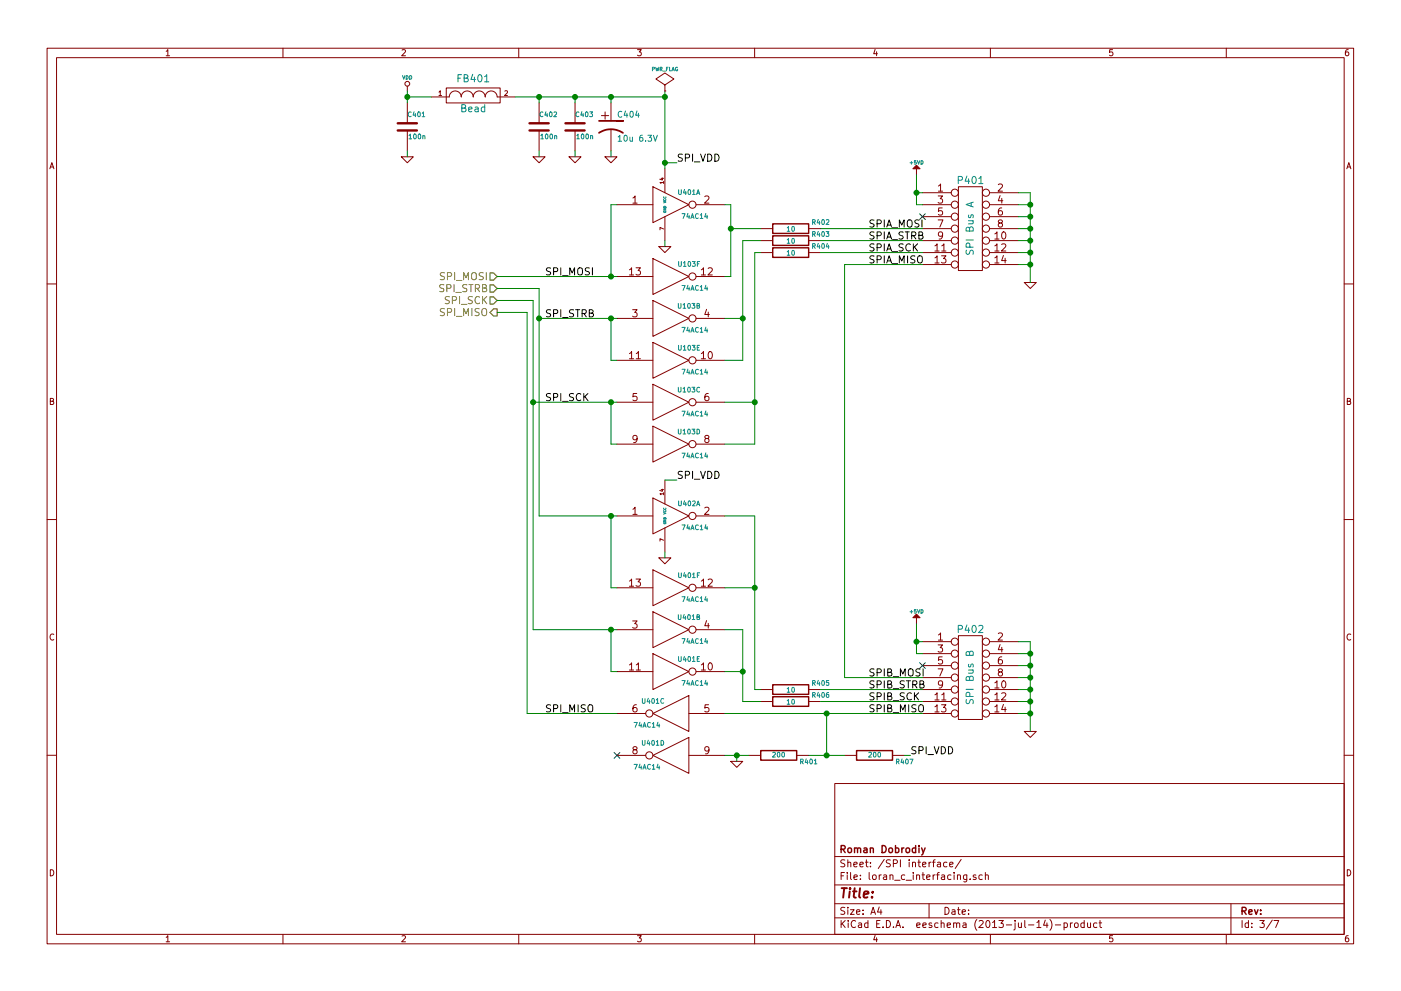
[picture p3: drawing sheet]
EESchema Schematic File Version 2
LIBS:74xx_seppower
LIBS:power
LIBS:device
LIBS:transistors
LIBS:conn
LIBS:linear
LIBS:regul
LIBS:cmos4000
LIBS:adc-dac
LIBS:memory
LIBS:xilinx
LIBS:special
LIBS:microcontrollers
LIBS:dsp
LIBS:microchip
LIBS:analog_switches
LIBS:motorola
LIBS:texas
LIBS:intel
LIBS:audio
LIBS:interface
LIBS:digital-audio
LIBS:philips
LIBS:display
LIBS:cypress
LIBS:siliconi
LIBS:opto
LIBS:atmel
LIBS:contrib
LIBS:valves
LIBS:stm32
LIBS:lan8720
LIBS:hole
LIBS:ts8121
LIBS:74xgxx
LIBS:ac-dc
LIBS:brooktre
LIBS:cmos_ieee
LIBS:dc-dc
LIBS:elec-unifil
LIBS:ftdi
LIBS:gennum
LIBS:graphic
LIBS:hc11
LIBS:logo
LIBS:microchip1
LIBS:microchip_pic10mcu
LIBS:microchip_pic12mcu
LIBS:microchip_pic16mcu
LIBS:msp430
LIBS:nxp_armmcu
LIBS:powerint
LIBS:pspice
LIBS:references
LIBS:relays
LIBS:rfcom
LIBS:sensors
LIBS:stm8
LIBS:supertex
LIBS:transf
LIBS:video
LIBS:loran_c_proc_board-cache
EELAYER 24 0
EELAYER END
$Descr A4 11693 8268
encoding utf-8
Sheet 3 7
Title ""
Date ""
Rev ""
Comp "Roman Dobrodiy"
Comment1 ""
Comment2 ""
Comment3 ""
Comment4 ""
$EndDescr
$Comp
L CONN_7X2 P401
U 1 1
P 8100 1900
F 0 "P401" H 8100 2300 60  0000 C CNN
F 1 "SPI Bus A" V 8100 1900 60  0000 C CNN
F 2 "" H 8100 1900 60  0000 C CNN
F 3 "" H 8100 1900 60  0000 C CNN
	1    8100 1900
	1    0    0    -1  
$EndComp
$Comp
L GND #PWR058
U 1 1
P 8600 2350
F 0 "#PWR058" H 8600 2350 30  0001 C CNN
F 1 "GND" H 8600 2280 30  0001 C CNN
F 2 "" H 8600 2350 60  0000 C CNN
F 3 "" H 8600 2350 60  0000 C CNN
	1    8600 2350
	1    0    0    -1  
$EndComp
$Comp
L +5VD #PWR059
U 1 1
P 7650 1450
F 0 "#PWR059" H 7650 1400 20  0001 C CNN
F 1 "+5VD" H 7650 1550 30  0000 C CNN
F 2 "" H 7650 1450 60  0000 C CNN
F 3 "" H 7650 1450 60  0000 C CNN
	1    7650 1450
	1    0    0    -1  
$EndComp
Text Label 7250 2100 0    60   ~ 0
SPIA_SCK
Text Label 7250 2200 0    60   ~ 0
SPIA_MISO
Text Label 7250 1900 0    60   ~ 0
SPIA_MOSI
Text Label 7250 2000 0    60   ~ 0
SPIA_STRB
$Comp
L CONN_7X2 P402
U 1 1
P 8100 5650
F 0 "P402" H 8100 6050 60  0000 C CNN
F 1 "SPI Bus B" V 8100 5650 60  0000 C CNN
F 2 "" H 8100 5650 60  0000 C CNN
F 3 "" H 8100 5650 60  0000 C CNN
	1    8100 5650
	1    0    0    -1  
$EndComp
$Comp
L GND #PWR060
U 1 1
P 8600 6100
F 0 "#PWR060" H 8600 6100 30  0001 C CNN
F 1 "GND" H 8600 6030 30  0001 C CNN
F 2 "" H 8600 6100 60  0000 C CNN
F 3 "" H 8600 6100 60  0000 C CNN
	1    8600 6100
	1    0    0    -1  
$EndComp
$Comp
L +5VD #PWR061
U 1 1
P 7650 5200
F 0 "#PWR061" H 7650 5150 20  0001 C CNN
F 1 "+5VD" H 7650 5300 30  0000 C CNN
F 2 "" H 7650 5200 60  0000 C CNN
F 3 "" H 7650 5200 60  0000 C CNN
	1    7650 5200
	1    0    0    -1  
$EndComp
Text Label 7250 5850 0    60   ~ 0
SPIB_SCK
Text Label 7250 5950 0    60   ~ 0
SPIB_MISO
Text Label 7250 5650 0    60   ~ 0
SPIB_MOSI
Text Label 7250 5750 0    60   ~ 0
SPIB_STRB
$Comp
L 74HC14 U401
U 1 1
P 5600 1700
F 0 "U401" H 5750 1800 40  0000 C CNN
F 1 "74AC14" H 5800 1600 40  0000 C CNN
F 2 "" H 5600 1700 60  0000 C CNN
F 3 "" H 5600 1700 60  0000 C CNN
	1    5600 1700
	1    0    0    -1  
$EndComp
$Comp
L GND #PWR062
U 1 1
P 5550 2050
F 0 "#PWR062" H 5550 2050 30  0001 C CNN
F 1 "GND" H 5550 1980 30  0001 C CNN
F 2 "" H 5550 2050 60  0000 C CNN
F 3 "" H 5550 2050 60  0000 C CNN
	1    5550 2050
	1    0    0    -1  
$EndComp
Text Label 5650 1350 0    60   ~ 0
SPI_VDD
$Comp
L 74HC14 U103
U 6 1
P 5600 2300
F 0 "U103" H 5750 2400 40  0000 C CNN
F 1 "74AC14" H 5800 2200 40  0000 C CNN
F 2 "" H 5600 2300 60  0000 C CNN
F 3 "" H 5600 2300 60  0000 C CNN
	6    5600 2300
	1    0    0    -1  
$EndComp
$Comp
L 74HC14 U103
U 2 1
P 5600 2650
F 0 "U103" H 5750 2750 40  0000 C CNN
F 1 "74AC14" H 5800 2550 40  0000 C CNN
F 2 "" H 5600 2650 60  0000 C CNN
F 3 "" H 5600 2650 60  0000 C CNN
	2    5600 2650
	1    0    0    -1  
$EndComp
$Comp
L 74HC14 U103
U 5 1
P 5600 3000
F 0 "U103" H 5750 3100 40  0000 C CNN
F 1 "74AC14" H 5800 2900 40  0000 C CNN
F 2 "" H 5600 3000 60  0000 C CNN
F 3 "" H 5600 3000 60  0000 C CNN
	5    5600 3000
	1    0    0    -1  
$EndComp
$Comp
L 74HC14 U103
U 3 1
P 5600 3350
F 0 "U103" H 5750 3450 40  0000 C CNN
F 1 "74AC14" H 5800 3250 40  0000 C CNN
F 2 "" H 5600 3350 60  0000 C CNN
F 3 "" H 5600 3350 60  0000 C CNN
	3    5600 3350
	1    0    0    -1  
$EndComp
$Comp
L 74HC14 U103
U 4 1
P 5600 3700
F 0 "U103" H 5750 3800 40  0000 C CNN
F 1 "74AC14" H 5800 3600 40  0000 C CNN
F 2 "" H 5600 3700 60  0000 C CNN
F 3 "" H 5600 3700 60  0000 C CNN
	4    5600 3700
	1    0    0    -1  
$EndComp
$Comp
L 74HC14 U402
U 1 1
P 5600 4300
F 0 "U402" H 5750 4400 40  0000 C CNN
F 1 "74AC14" H 5800 4200 40  0000 C CNN
F 2 "" H 5600 4300 60  0000 C CNN
F 3 "" H 5600 4300 60  0000 C CNN
	1    5600 4300
	1    0    0    -1  
$EndComp
$Comp
L GND #PWR063
U 1 1
P 5550 4650
F 0 "#PWR063" H 5550 4650 30  0001 C CNN
F 1 "GND" H 5550 4580 30  0001 C CNN
F 2 "" H 5550 4650 60  0000 C CNN
F 3 "" H 5550 4650 60  0000 C CNN
	1    5550 4650
	1    0    0    -1  
$EndComp
Text Label 5650 4000 0    60   ~ 0
SPI_VDD
$Comp
L 74HC14 U401
U 6 1
P 5600 4900
F 0 "U401" H 5750 5000 40  0000 C CNN
F 1 "74AC14" H 5800 4800 40  0000 C CNN
F 2 "" H 5600 4900 60  0000 C CNN
F 3 "" H 5600 4900 60  0000 C CNN
	6    5600 4900
	1    0    0    -1  
$EndComp
$Comp
L 74HC14 U401
U 2 1
P 5600 5250
F 0 "U401" H 5750 5350 40  0000 C CNN
F 1 "74AC14" H 5800 5150 40  0000 C CNN
F 2 "" H 5600 5250 60  0000 C CNN
F 3 "" H 5600 5250 60  0000 C CNN
	2    5600 5250
	1    0    0    -1  
$EndComp
$Comp
L 74HC14 U401
U 5 1
P 5600 5600
F 0 "U401" H 5750 5700 40  0000 C CNN
F 1 "74AC14" H 5800 5500 40  0000 C CNN
F 2 "" H 5600 5600 60  0000 C CNN
F 3 "" H 5600 5600 60  0000 C CNN
	5    5600 5600
	1    0    0    -1  
$EndComp
$Comp
L 74HC14 U401
U 3 1
P 5600 5950
F 0 "U401" H 5750 6050 40  0000 C CNN
F 1 "74AC14" H 5800 5850 40  0000 C CNN
F 2 "" H 5600 5950 60  0000 C CNN
F 3 "" H 5600 5950 60  0000 C CNN
	3    5600 5950
	-1   0    0    -1  
$EndComp
$Comp
L 74HC14 U401
U 4 1
P 5600 6300
F 0 "U401" H 5750 6400 40  0000 C CNN
F 1 "74AC14" H 5800 6200 40  0000 C CNN
F 2 "" H 5600 6300 60  0000 C CNN
F 3 "" H 5600 6300 60  0000 C CNN
	4    5600 6300
	-1   0    0    -1  
$EndComp
$Comp
L GND #PWR064
U 1 1
P 6150 6350
F 0 "#PWR064" H 6150 6350 30  0001 C CNN
F 1 "GND" H 6150 6280 30  0001 C CNN
F 2 "" H 6150 6350 60  0000 C CNN
F 3 "" H 6150 6350 60  0000 C CNN
	1    6150 6350
	1    0    0    -1  
$EndComp
NoConn ~ 5150 6300
$Comp
L R R405
U 1 1
P 6600 5750
F 0 "R405" V 6550 6000 40  0000 C CNN
F 1 "10" V 6607 5751 40  0000 C CNN
F 2 "" V 6530 5750 30  0000 C CNN
F 3 "" H 6600 5750 30  0000 C CNN
	1    6600 5750
	0    1    1    0   
$EndComp
$Comp
L R R406
U 1 1
P 6600 5850
F 0 "R406" V 6550 6100 40  0000 C CNN
F 1 "10" V 6607 5851 40  0000 C CNN
F 2 "" V 6530 5850 30  0000 C CNN
F 3 "" H 6600 5850 30  0000 C CNN
	1    6600 5850
	0    1    1    0   
$EndComp
$Comp
L R R407
U 1 1
P 7300 6300
F 0 "R407" V 7250 6550 40  0000 C CNN
F 1 "200" V 7307 6301 40  0000 C CNN
F 2 "" V 7230 6300 30  0000 C CNN
F 3 "" H 7300 6300 30  0000 C CNN
	1    7300 6300
	0    1    -1   0   
$EndComp
$Comp
L R R401
U 1 1
P 6500 6300
F 0 "R401" V 6450 6050 40  0000 C CNN
F 1 "200" V 6507 6301 40  0000 C CNN
F 2 "" V 6430 6300 30  0000 C CNN
F 3 "" H 6500 6300 30  0000 C CNN
	1    6500 6300
	0    -1   -1   0   
$EndComp
Text Label 7600 6300 0    60   ~ 0
SPI_VDD
$Comp
L R R404
U 1 1
P 6600 2100
F 0 "R404" V 6550 2350 40  0000 C CNN
F 1 "10" V 6607 2101 40  0000 C CNN
F 2 "" V 6530 2100 30  0000 C CNN
F 3 "" H 6600 2100 30  0000 C CNN
	1    6600 2100
	0    1    1    0   
$EndComp
$Comp
L R R403
U 1 1
P 6600 2000
F 0 "R403" V 6550 2250 40  0000 C CNN
F 1 "10" V 6607 2001 40  0000 C CNN
F 2 "" V 6530 2000 30  0000 C CNN
F 3 "" H 6600 2000 30  0000 C CNN
	1    6600 2000
	0    1    1    0   
$EndComp
$Comp
L R R402
U 1 1
P 6600 1900
F 0 "R402" V 6550 2150 40  0000 C CNN
F 1 "10" V 6607 1901 40  0000 C CNN
F 2 "" V 6530 1900 30  0000 C CNN
F 3 "" H 6600 1900 30  0000 C CNN
	1    6600 1900
	0    1    1    0   
$EndComp
$Comp
L VDD #PWR065
U 1 1
P 3400 750
F 0 "#PWR065" H 3400 850 30  0001 C CNN
F 1 "VDD" H 3400 860 30  0000 C CNN
F 2 "" H 3400 750 60  0000 C CNN
F 3 "" H 3400 750 60  0000 C CNN
	1    3400 750 
	1    0    0    -1  
$EndComp
$Comp
L C C401
U 1 1
P 3400 1050
F 0 "C401" H 3400 1150 40  0000 L CNN
F 1 "100n" H 3406 965 40  0000 L CNN
F 2 "" H 3438 900 30  0000 C CNN
F 3 "" H 3400 1050 60  0000 C CNN
	1    3400 1050
	1    0    0    -1  
$EndComp
$Comp
L GND #PWR066
U 1 1
P 3400 1300
F 0 "#PWR066" H 3400 1300 30  0001 C CNN
F 1 "GND" H 3400 1230 30  0001 C CNN
F 2 "" H 3400 1300 60  0000 C CNN
F 3 "" H 3400 1300 60  0000 C CNN
	1    3400 1300
	1    0    0    -1  
$EndComp
$Comp
L FILTER FB401
U 1 1
P 3950 800
F 0 "FB401" H 3950 950 60  0000 C CNN
F 1 "Bead" H 3950 700 60  0000 C CNN
F 2 "" H 3950 800 60  0000 C CNN
F 3 "" H 3950 800 60  0000 C CNN
	1    3950 800 
	1    0    0    -1  
$EndComp
$Comp
L C C402
U 1 1
P 4500 1050
F 0 "C402" H 4500 1150 40  0000 L CNN
F 1 "100n" H 4506 965 40  0000 L CNN
F 2 "" H 4538 900 30  0000 C CNN
F 3 "" H 4500 1050 60  0000 C CNN
	1    4500 1050
	1    0    0    -1  
$EndComp
$Comp
L GND #PWR067
U 1 1
P 4500 1300
F 0 "#PWR067" H 4500 1300 30  0001 C CNN
F 1 "GND" H 4500 1230 30  0001 C CNN
F 2 "" H 4500 1300 60  0000 C CNN
F 3 "" H 4500 1300 60  0000 C CNN
	1    4500 1300
	1    0    0    -1  
$EndComp
$Comp
L CP1 C404
U 1 1
P 5100 1050
F 0 "C404" H 5150 1150 50  0000 L CNN
F 1 "10u 6.3V" H 5150 950 50  0000 L CNN
F 2 "" H 5100 1050 60  0000 C CNN
F 3 "" H 5100 1050 60  0000 C CNN
	1    5100 1050
	1    0    0    -1  
$EndComp
$Comp
L GND #PWR068
U 1 1
P 5100 1300
F 0 "#PWR068" H 5100 1300 30  0001 C CNN
F 1 "GND" H 5100 1230 30  0001 C CNN
F 2 "" H 5100 1300 60  0000 C CNN
F 3 "" H 5100 1300 60  0000 C CNN
	1    5100 1300
	1    0    0    -1  
$EndComp
$Comp
L C C403
U 1 1
P 4800 1050
F 0 "C403" H 4800 1150 40  0000 L CNN
F 1 "100n" H 4806 965 40  0000 L CNN
F 2 "" H 4838 900 30  0000 C CNN
F 3 "" H 4800 1050 60  0000 C CNN
	1    4800 1050
	1    0    0    -1  
$EndComp
$Comp
L GND #PWR069
U 1 1
P 4800 1300
F 0 "#PWR069" H 4800 1300 30  0001 C CNN
F 1 "GND" H 4800 1230 30  0001 C CNN
F 2 "" H 4800 1300 60  0000 C CNN
F 3 "" H 4800 1300 60  0000 C CNN
	1    4800 1300
	1    0    0    -1  
$EndComp
Text HLabel 4150 2300 0    60   Input ~ 0
SPI_MOSI
Text Label 4550 2300 0    60   ~ 0
SPI_MOSI
Text Label 4550 2650 0    60   ~ 0
SPI_STRB
Text Label 4550 3350 0    60   ~ 0
SPI_SCK
Text Label 4550 5950 0    60   ~ 0
SPI_MISO
NoConn ~ 7700 1800
NoConn ~ 7700 5550
Wire Wire Line
	8500 1600 8600 1600
Wire Wire Line
	8600 1600 8600 2350
Wire Wire Line
	8500 2200 8600 2200
Connection ~ 8600 2200
Wire Wire Line
	8500 2100 8600 2100
Connection ~ 8600 2100
Wire Wire Line
	8500 2000 8600 2000
Connection ~ 8600 2000
Wire Wire Line
	8500 1900 8600 1900
Connection ~ 8600 1900
Wire Wire Line
	8500 1800 8600 1800
Connection ~ 8600 1800
Wire Wire Line
	8500 1700 8600 1700
Connection ~ 8600 1700
Wire Wire Line
	6100 1900 6350 1900
Wire Wire Line
	6850 1900 7700 1900
Wire Wire Line
	6200 2000 6350 2000
Wire Wire Line
	6850 2000 7700 2000
Wire Wire Line
	6300 2100 6350 2100
Wire Wire Line
	6850 2100 7700 2100
Wire Wire Line
	7050 2200 7700 2200
Wire Wire Line
	7700 1600 7650 1600
Wire Wire Line
	7650 1450 7650 1700
Wire Wire Line
	7650 1700 7700 1700
Connection ~ 7650 1600
Wire Wire Line
	8500 5350 8600 5350
Wire Wire Line
	8600 5350 8600 6100
Wire Wire Line
	8500 5950 8600 5950
Connection ~ 8600 5950
Wire Wire Line
	8500 5850 8600 5850
Connection ~ 8600 5850
Wire Wire Line
	8500 5750 8600 5750
Connection ~ 8600 5750
Wire Wire Line
	8500 5650 8600 5650
Connection ~ 8600 5650
Wire Wire Line
	8500 5550 8600 5550
Connection ~ 8600 5550
Wire Wire Line
	8500 5450 8600 5450
Connection ~ 8600 5450
Wire Wire Line
	7050 5650 7700 5650
Wire Wire Line
	6200 5850 6350 5850
Wire Wire Line
	6850 5850 7700 5850
Wire Wire Line
	7700 5350 7650 5350
Wire Wire Line
	7650 5200 7650 5450
Wire Wire Line
	7650 5450 7700 5450
Connection ~ 7650 5350
Wire Wire Line
	6300 5750 6350 5750
Wire Wire Line
	6850 5750 7700 5750
Wire Wire Line
	7050 5650 7050 2200
Wire Wire Line
	5550 2000 5550 2050
Wire Wire Line
	5550 750  5550 1400
Wire Wire Line
	5550 1350 5650 1350
Connection ~ 5550 1350
Wire Wire Line
	5550 4600 5550 4650
Wire Wire Line
	6050 6300 6250 6300
Wire Wire Line
	6150 6300 6150 6350
Wire Wire Line
	5550 4000 5650 4000
Wire Wire Line
	6050 4300 6300 4300
Wire Wire Line
	6300 4300 6300 5750
Wire Wire Line
	6300 4900 6050 4900
Wire Wire Line
	6050 5250 6200 5250
Wire Wire Line
	6200 5250 6200 5850
Wire Wire Line
	4500 4300 5150 4300
Wire Wire Line
	5100 4300 5100 4900
Wire Wire Line
	5100 4900 5150 4900
Wire Wire Line
	4450 5250 5150 5250
Wire Wire Line
	5100 5250 5100 5600
Wire Wire Line
	6050 1700 6100 1700
Wire Wire Line
	6100 1700 6100 2300
Wire Wire Line
	6100 2300 6050 2300
Wire Wire Line
	5150 1700 5100 1700
Wire Wire Line
	5100 1700 5100 2300
Wire Wire Line
	4150 2300 5150 2300
Wire Wire Line
	6050 2650 6200 2650
Wire Wire Line
	6200 2000 6200 3000
Wire Wire Line
	6200 3000 6050 3000
Wire Wire Line
	6050 3350 6300 3350
Wire Wire Line
	6300 2100 6300 3700
Wire Wire Line
	6300 3700 6050 3700
Wire Wire Line
	4500 2650 5150 2650
Wire Wire Line
	5100 2650 5100 3000
Wire Wire Line
	5100 3000 5150 3000
Wire Wire Line
	4450 3350 5150 3350
Wire Wire Line
	5100 3350 5100 3700
Wire Wire Line
	5100 3700 5150 3700
Connection ~ 6100 1900
Connection ~ 6200 2650
Connection ~ 6300 3350
Wire Wire Line
	6200 5600 6050 5600
Wire Wire Line
	5100 5600 5150 5600
Connection ~ 6200 5600
Connection ~ 6300 4900
Connection ~ 6150 6300
Wire Wire Line
	6750 6300 7050 6300
Wire Wire Line
	7600 6300 7550 6300
Connection ~ 6900 6300
Wire Wire Line
	6050 5950 7700 5950
Wire Wire Line
	6900 5950 6900 6300
Connection ~ 6900 5950
Wire Wire Line
	4400 5950 5150 5950
Wire Wire Line
	3400 750  3400 850 
Wire Wire Line
	3400 1250 3400 1300
Wire Wire Line
	3400 800  3600 800 
Connection ~ 3400 800 
Wire Wire Line
	4300 800  5550 800 
Wire Wire Line
	4500 800  4500 850 
Wire Wire Line
	4500 1250 4500 1300
Wire Wire Line
	5100 1250 5100 1300
Wire Wire Line
	5100 800  5100 850 
Connection ~ 4500 800 
Connection ~ 5100 800 
Wire Wire Line
	4800 1250 4800 1300
Wire Wire Line
	4800 800  4800 850 
Connection ~ 4800 800 
Connection ~ 5100 2300
Connection ~ 5100 2650
Connection ~ 5100 3350
Connection ~ 5100 4300
Connection ~ 5100 5250
Text HLabel 4150 2400 0    60   Input ~ 0
SPI_STRB
Text HLabel 4150 2500 0    60   Input ~ 0
SPI_SCK
Text HLabel 4150 2600 0    60   Output ~ 0
SPI_MISO
Wire Wire Line
	4150 2400 4500 2400
Wire Wire Line
	4500 2400 4500 4300
Wire Wire Line
	4150 2500 4450 2500
Wire Wire Line
	4450 2500 4450 5250
Wire Wire Line
	4150 2600 4400 2600
Wire Wire Line
	4400 2600 4400 5950
Connection ~ 4500 2650
Connection ~ 4450 3350
$Comp
L PWR_FLAG #FLG070
U 1 1
P 5550 750
F 0 "#FLG070" H 5550 845 30  0001 C CNN
F 1 "PWR_FLAG" H 5550 930 30  0000 C CNN
F 2 "" H 5550 750 60  0000 C CNN
F 3 "" H 5550 750 60  0000 C CNN
	1    5550 750 
	1    0    0    -1  
$EndComp
Connection ~ 5550 800 
$EndSCHEMATC
